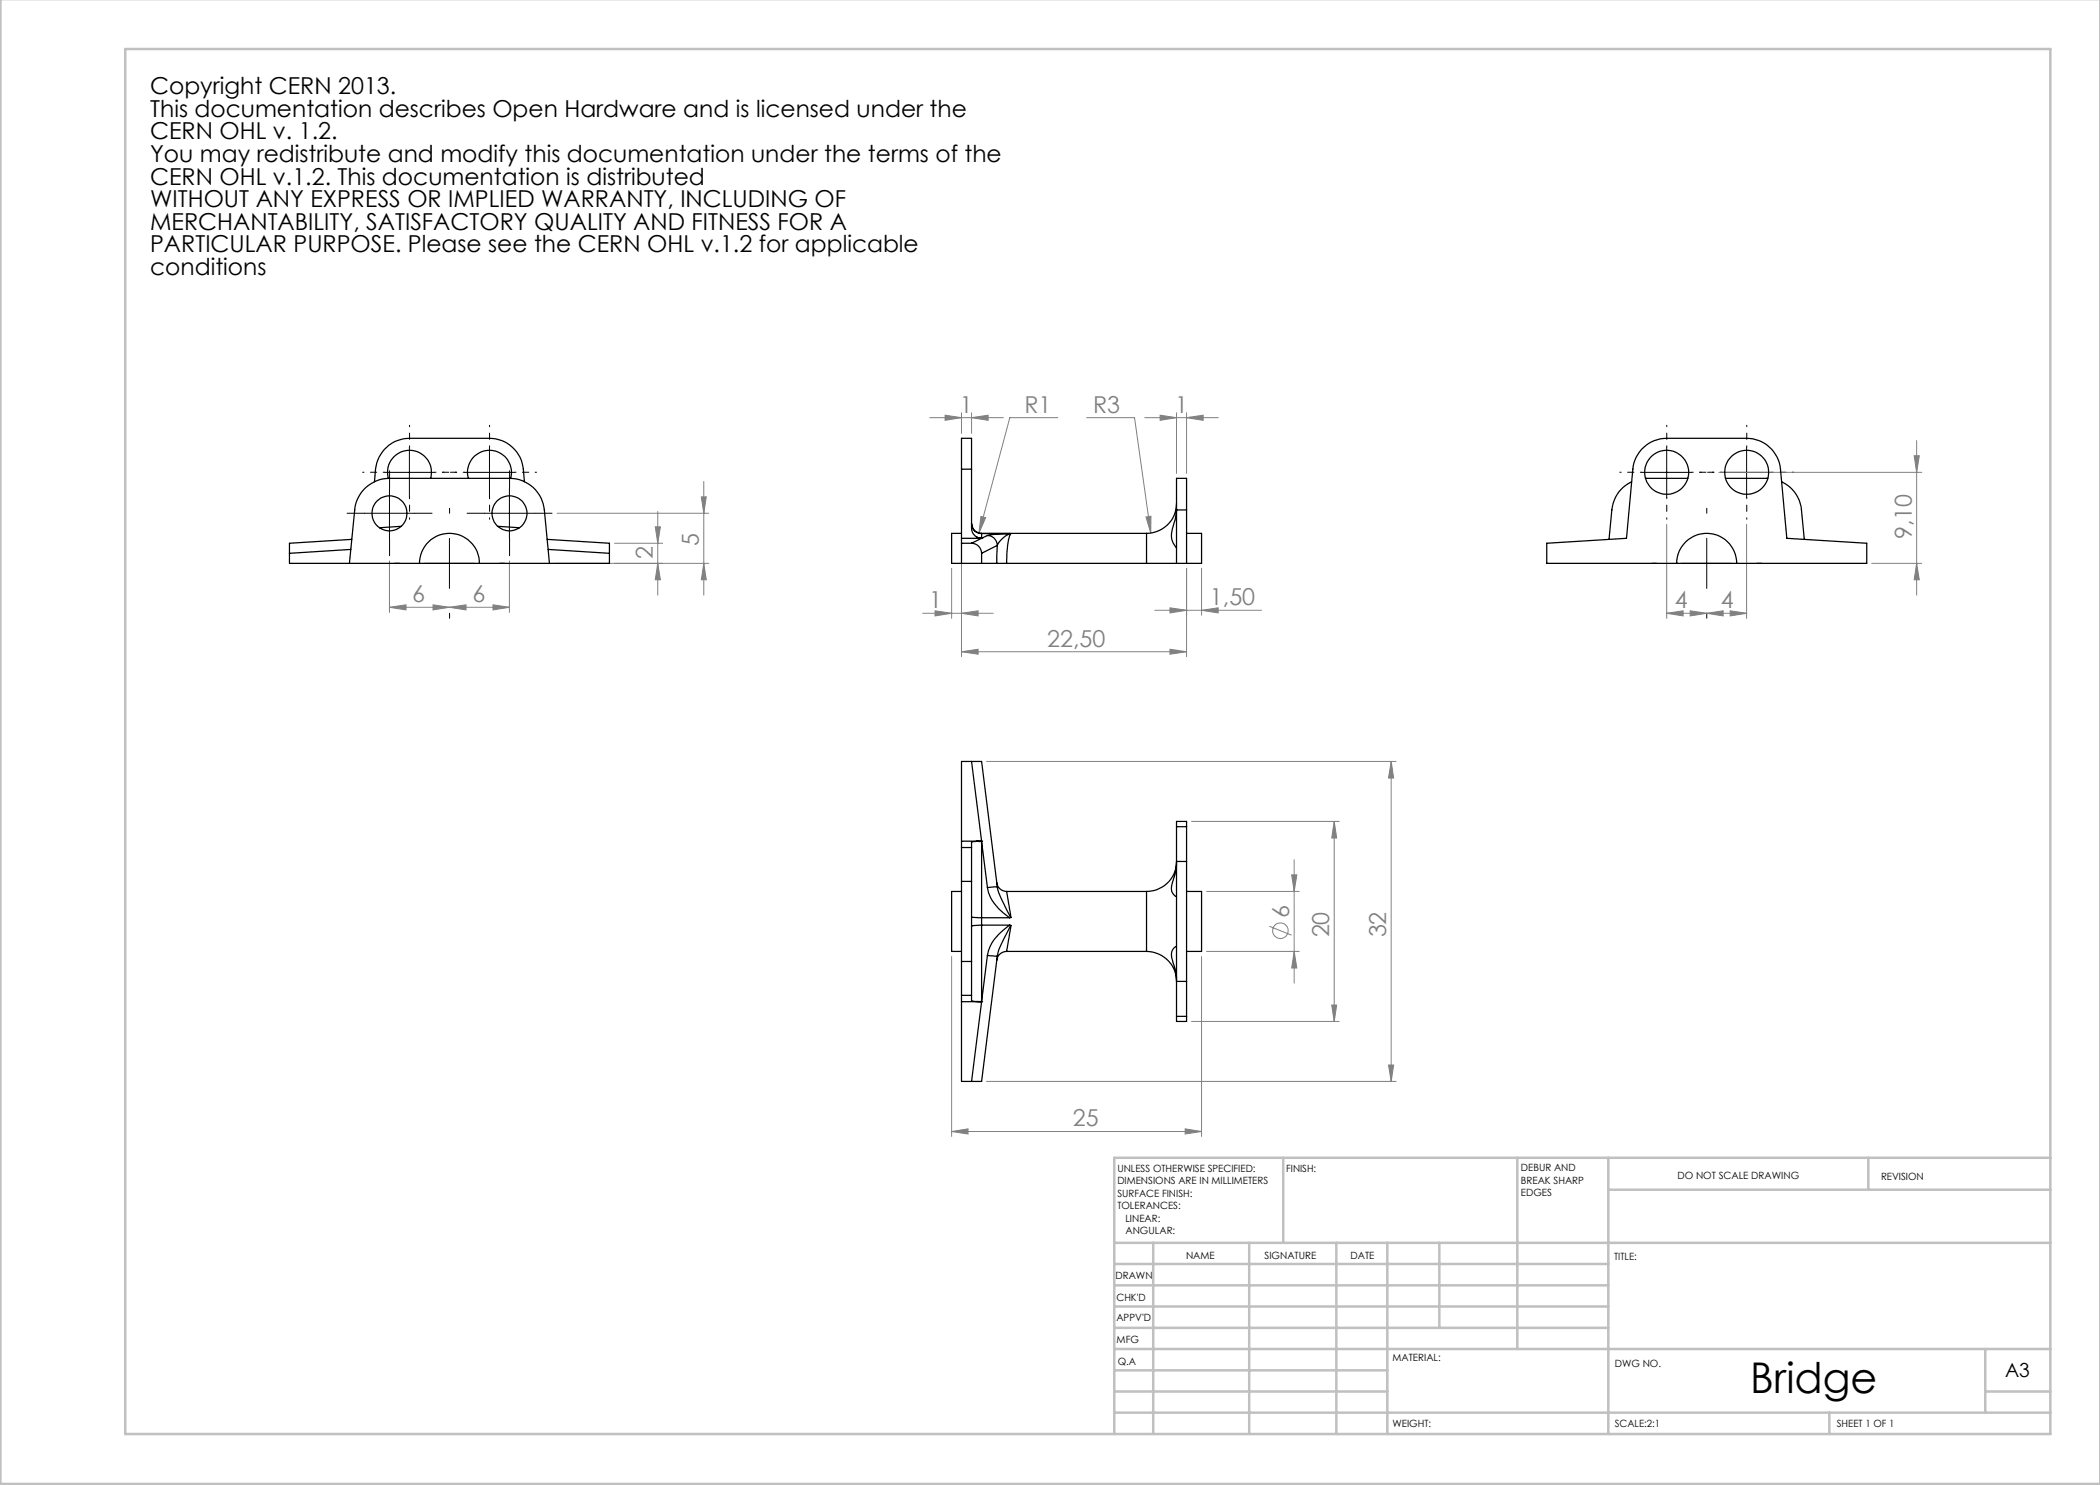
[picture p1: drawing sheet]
<svg xmlns="http://www.w3.org/2000/svg" width="420mm" height="297mm" viewBox="0 0 420 297" stroke-linecap="round" stroke-linejoin="round" font-family="sans-serif">
<g fill="none" stroke="#808080" stroke-width=".2">
<path d="M140.3 99.4h1l-.5 3.3zM140.8 96.3v22.7M185.9 83.5h14.8M189 83l3.3 .5-3.3 .6zM192.3 82.5v4.2M194.3 83.5l3.3-.5v1.1zM194.3 82.5v4.2M211.6 83.5h-9.6l-6.2 23.1M217.3 83.5h9.6l3.3 23.1M229 83.5h14.7M232 83l3.3 .5-3.3 .6zM235.3 82.5v12.2"/>
<path d="M237.3 83.5l3.3-.5v1.1zM237.3 82.5v12.2M343.7 94.5h40.7M382.8 91.2h1.1l-.6 3.3zM383.3 88.1v30.9M77.9 112.2v10.3M101.9 112.2v10.3M110.9 112.7h30.8M111.4 102.7h30.3M122.9 108.7h9.6M131.1 105.4h1l-.5 3.3zM131.6 102.3v16.7"/>
<path d="M131.6 112.7l.5 3.3h-1zM140.8 112.7l.5 3.3h-1zM190.3 113.7v10M192.3 108.7v22.6M196.2 103.3l.9 .2-1.3 3.1zM229.2 103.4l1-.1v3.3zM237.3 113.7v17.6M240.3 113.7v9.3M333.3 104.9v18.8M349.3 104.9v18.8M374.3 112.7h10.1M383.3 112.7l.6 3.3h-1.1z"/>
<path d="M77.9 121.5l3.3-.5v1zM77.9 121.5h24M86.6 121l3.3 .5-3.3 .5zM89.9 121.5l3.3-.5v1zM98.6 121l3.3 .5-3.3 .5zM184.5 122.7h14.1M187 122.2l3.3 .5-3.3 .5zM192.3 122.7l3.3-.5v1zM192.3 130.3l3.3-.4v.9zM192.3 130.3h45M231 122.1h21.3M234 121.6l3.3 .5-3.3 .5z"/>
<path d="M234 129.9l3.3 .4-3.3 .5zM240.3 122.1l3.3-.5v1zM333.3 122.7l3.3-.5v1zM333.3 122.7h16M338 122.2l3.3 .5-3.3 .5zM341.3 122.7l3.3-.5v1zM346 122.2l3.3 .5-3.3 .5zM197.3 152.3h81.9M278.2 152.3v64M278.2 152.3l.5 3.3h-1zM238.3 164.3h29.5M241.3 178.3h18.6"/>
<path d="M258.3 175h1.1l-.6 3.3zM258.8 171.9v24.7M266.8 164.3v40M266.8 164.3l.5 3.3h-1zM190.3 191.3v36M240.3 191.3v36M241.3 190.3h18.6M253.9 185.2l4.4 1.8M258.8 190.3l.6 3.3h-1.1zM197.3 216.3h81.9M238.3 204.3h29.5M266.3 201h1l-.5 3.3z"/>
<path d="M277.7 213h1l-.5 3.3zM190.3 226.3l3.3-.5v1zM190.3 226.3h50M237 225.8l3.3 .5-3.3 .5z"/>
<circle cx="256.1" cy="186.1" r="1.55"/>
</g>
<g fill="none" stroke="#000" stroke-width=".2" stroke-dasharray="15.2 1.3 1.3 1.3" stroke-dashoffset="14.9">
<path d="M76.9 94.5h-4.4M81.9 89.5v-4.4M81.9 99.5v4.4M86.9 94.5h4.4M92.9 94.5h-4.4M97.9 89.5v-4.4M97.9 99.5v4.4M102.9 94.5h4.4M328.4 94.5h-4.4M333.4 89.5v-4.4M333.4 99.5v4.4M338.4 94.5h4.4"/>
<path d="M344.4 94.5h-4.4M349.4 89.5v-4.4M349.4 99.5v4.4M354.4 94.5h4.4"/>
</g>
<g fill="none" stroke="#000" stroke-width=".2" stroke-dasharray="15.2 1.3 1.3 1.3">
<path d="M77.9 97.7v-3.5M101.9 97.7v-3.5M72.9 102.7h-3.5M77.9 107.7v3.5M79.9 112.7h-1M82.9 102.7h3.5M89.9 102.7v-1M96.9 102.7h-3.5M99.9 112.7h1M101.9 107.7v3.5M106.9 102.7h3.5M331.4 112.7h-1"/>
<path d="M341.4 102.7v-1M351.4 112.7h1M89.9 122.7v1M341.4 122.7v1"/>
</g>
<g fill="none" stroke="#000" stroke-width=".2">
<path d="M76.9 94.5h10M77.9 97.7v10M81.9 89.5v10M92.9 94.5h10M97.9 89.5v10M101.9 97.7v10M328.3 94.5h10M333.3 89.5v10M344.3 94.5h10M349.3 89.5v10M72.9 102.7h10M84.9 112.7h10"/>
<path d="M89.9 107.7v10M96.9 102.7h10M336.3 112.7h10M341.3 107.7v10"/>
</g>
<g fill="none" stroke="#c0c0c0" stroke-width=".5">
<path d="M.1 -.1v296.9h419.9M25 9.8h385.1v277h-385.1zM256.6 231.6v17M303.5 231.6v38.2M321.7 231.6v55.2M321.7 237.9h88.4M373.7 231.6v6.3M410.1 231.6h-187.3v55.2M222.8 248.6h187.3M222.8 257.1h98.9M222.8 252.8h98.9M230.6 248.6v38.2"/>
<path d="M249.8 248.6v38.2M267.3 248.6v38.2M277.5 248.6v38.2M287.9 248.6v17M222.8 265.6h98.9M222.8 261.3h98.9M222.8 278.3h54.7M222.8 274.1h54.7M222.8 269.8h187.3M397.1 278.3h13M397.1 269.8v12.7M222.8 282.5h187.3"/>
<path d="M365.9 282.5v4.3"/>
</g>
<g fill="#808080">
<path d="M187 122.2l3.3 .5-3.3 .5zM192.3 122.7l3.3-.5v1zM234 121.6l3.3 .5-3.3 .5zM240.3 122.1l3.3-.5v1zM192.3 130.3l3.3-.4v.9zM234 129.9l3.3 .4-3.3 .5zM189 83l3.3 .5-3.3 .6zM194.3 83.5l3.3-.5v1.1zM232 83l3.3 .5-3.3 .6zM237.3 83.5l3.3-.5v1.1zM229.2 103.4l1 3.2v-3.3zM196.2 103.3l-.4 3.3 1.3-3.1zM190.3 226.3l3.3-.5v1zM237 225.8l3.3 .5-3.3 .5zM341.3 122.7l3.3-.5v1zM346 122.2l3.3 .5-3.3 .5zM333.3 122.7l3.3-.5v1zM338 122.2l3.3 .5-3.3 .5zM89.9 121.5l3.3-.5v1zM98.6 121l3.3 .5-3.3 .5zM77.9 121.5l3.3-.5v1zM86.6 121l3.3 .5-3.3 .5z"/>
<path d="M266.3 201h1l-.5 3.3zM266.8 164.3l.5 3.3h-1z"/>
<path d="M383.3 112.7l.6 3.3h-1.1zM382.8 91.2h1.1l-.6 3.3zM140.8 112.7l.5 3.3h-1zM140.3 99.4h1l-.5 3.3z"/>
<path d="M258.3 175h1.1l-.6 3.3zM258.8 190.3l.6 3.3h-1.1zM131.1 105.4h1l-.5 3.3zM131.6 112.7l.5 3.3h-1z"/>
<path d="M278.2 152.3l.5 3.3h-1zM277.7 213h1l-.5 3.3z"/>
</g>
<g fill="none" stroke="#000" stroke-width=".25">
<path d="M74.9 96.3a12.5 12.5 0 0 1 .7-4.3 6.8 6.8 0 0 1 6.3-4.3h16a6.8 6.8 0 0 1 6.8 6.1l.2 2.5M77.6 95.7a4.4 4.4 0 0 1 4.3-5.6 4.4 4.4 0 0 1 4.2 5.6M93.7 95.7a4.4 4.4 0 0 1 4.2-5.6 4.4 4.4 0 0 1 4.2 5.6M192.3 93.8v-6.1h2v6.1M192.3 93.8v18.9M192.3 93.8h2M194.3 93.8v11.9l.3 1 .7 .7M326.3 96.3a6.9 6.9 0 0 0-3.9 5.7l-.6 5.9M329.1 95.7h8.5M345.1 95.7h8.5M356.3 96.3a6.9 6.9 0 0 1 4 5.7l.6 5.9M57.9 110.7v2h64v-2"/>
<path d="M69.9 112.7l1-10.7a7 7 0 0 1 7-6.3h24a7 7 0 0 1 7 6.3l1 10.7M70.2 109.9l-12.3 .8M70.3 107.9l-12.4 .8v2M80.2 105.3l-4.3 .2M83.9 112.7a6 6 0 0 1 6-6 6 6 0 0 1 6 6M99.6 105.3l4.3 .2M109.4 107.9l12.5 .8v2M109.6 109.9l12.3 .8M192.3 106.7h-2v6h9.1M192.3 108.7h2M192.3 107.7h4M194.3 104.7a1.97 1.97 0 0 0 2 2"/>
<path d="M194.3 108.7a2.03 2.03 0 0 1 2 2M194.3 104.7a2 2 0 0 0 2 2M195.3 107.4l1 .3M196.3 107.7h.1M196.3 106.7h.1M196.3 107.7l-2 1M196.3 106.7v1M196.3 110.7v2M197.5 107.1a1.97 1.97 0 0 1 2 2M197.5 107.1l-1.2 .6M199.4 112.7h1.9M199.5 109.1l-.1 3.6"/>
<path d="M199.5 109.1l-3.2 1.6M201.3 112.7h28M202.2 106.7l-3.4 .2-1.3 .2M202.2 106.7a4.1 4.1 0 0 0-2.7 2.4M202.2 106.7l-.1 .2a13.9 13.9 0 0 0-.8 5.8M229.3 112.7h6M229.3 106.7v6M229.3 106.7h-33M235.3 100.7a6 6 0 0 1-6 6M235.3 102v-6.3h2v6.3M235.3 101.8a15.6 15.6 0 0 1-.9 4.5 3.9 3.9 0 0 0 .9 3.4M235.3 102h2"/>
<path d="M235.3 102v10.7M237.3 106.7h3v6h-5M237.3 102v10.7M309.4 108.7l15.9-1 1.3-13.9a6.8 6.8 0 0 1 6.7-6.1h16a6.8 6.8 0 0 1 6.8 6.1l1.3 13.9 15.9 1v4h-63.9zM335.4 112.7a6 6 0 0 1 5.9-6 6 6 0 0 1 6 6M194.3 152.3h2l3.2 25.1M194.3 152.3h-2v17.2M194.3 152.3l2 15.9M192.3 169.5v6.8M192.3 178.3h-2v12h2M192.3 176.3v16M192.3 169.5h2"/>
<path d="M192.3 176.3h2M192.3 168.2h4M194.3 169.5v6.8M194.3 176.3v16M195.3 168.3l-1 .1v1.1M195.3 168.3h1l1.2 9.2M196.3 168.2l-1 .1M196.3 168.2h.1M196.3 168.2v15.3M197.5 177.5a9.2 9.2 0 0 0 4.5 6M199.4 176.5a2 2 0 0 0 1.9 1.8M199.5 177.4l-2 .1"/>
<path d="M199.5 177.4a21.5 21.5 0 0 0 2.4 5.6l.3 .5M201.3 178.3l.9 5.2M201.3 178.3h28M229.3 178.3v12M235.3 165.3v7M235.3 172.3a5.9 5.9 0 0 1-6 6M235.3 172.7a17 17 0 0 1-1 4.5 1.63 1.63 0 0 0 1 2.1v-.1M235.3 165.3v-1h2v1M235.3 172.3v24M235.3 172.3h2M235.3 165.3h2M237.3 165.3v7"/>
<path d="M237.3 178.3h3v12h-3M237.3 172.3v24M192.3 192.3v6.8M192.3 199.1v17.2h2M192.3 192.3h2M192.3 199.1h2M194.3 192.3v6.8M194.3 199.1v1.1l1 .1M194.3 183.4l2 .1M196.3 183.5v1.5M196.3 185l-2 .2M196.3 185v15.3"/>
<path d="M196.3 183.5h5.7M196.3 185h5.7M197.5 191.1l2 .1M197.5 191.1l-3.2 25.2M199.5 191.2l-3.2 25.1h-2M201.3 190.3a2 2 0 0 0-1.9 1.7M201.3 190.3h28M202 185a9.9 9.9 0 0 0-4.5 6.1M202 185l.2 .1M202.2 183.5h-.2M202.2 185.1a21.5 21.5 0 0 0-2.6 5.4l-.1 .7M202.2 185.1l-.9 5.2"/>
<path d="M229.3 190.3a6 6 0 0 1 6 6M235.3 196.3v7M235.3 189.3a1.77 1.77 0 0 0-.9 2.3l.1 .6a10.4 10.4 0 0 1 .8 3.7M235.3 196.3h2M237.3 196.3v7M192.3 200.3h4M195.3 200.3h1M196.3 200.3h.1M235.3 203.3v1h2v-1M235.3 203.3h2"/>
<circle cx="333.3" cy="94.5" r="4.4"/>
<circle cx="349.3" cy="94.5" r="4.4"/>
<circle cx="77.9" cy="102.7" r="3.5"/>
<circle cx="101.9" cy="102.7" r="3.5"/>
</g>
<text font-size="8.5" x="350" y="278.5">Bridge</text>
<g font-size="4.7">
<text x="30" y="18.8">Copyright CERN 2013.</text>
<text x="30" y="23.3">This documentation describes Open Hardware and is licensed under the</text>
<text x="30" y="27.9">CERN OHL v. 1.2.</text>
<text x="30" y="32.4">You may redistribute and modify this documentation under the terms of the</text>
<text x="30" y="36.9">CERN OHL v.1.2. This documentation is distributed</text>
<text x="30" y="41.4">WITHOUT ANY EXPRESS OR IMPLIED WARRANTY, INCLUDING OF</text>
<text x="30" y="46">MERCHANTABILITY, SATISFACTORY QUALITY AND FITNESS FOR A</text>
<text x="30" y="50.5">PARTICULAR PURPOSE. Please see the CERN OHL v.1.2 for applicable</text>
<text x="30" y="55">conditions</text>
</g>
<g font-size="4.7" fill="#808080">
<text x="192" y="82.5">1</text>
<text x="204.9" y="82.5">R1</text>
<text x="218.6" y="82.5">R3</text>
<text x="235" y="82.5">1</text>
<text x="382.3" y="107.8" transform="rotate(-90 382.3 107.8)">9,10</text>
<text x="130.6" y="111.9" transform="rotate(-90 130.6 111.9)">2</text>
<text x="139.8" y="109.3" transform="rotate(-90 139.8 109.3)">5</text>
<text x="82.4" y="120.4">6</text>
<text x="94.5" y="120.4">6</text>
<text x="185.8" y="121.6">1</text>
<text x="242" y="121">1,50</text>
<text x="334.9" y="121.6">4</text>
<text x="344.2" y="121.6">4</text>
<text x="209.4" y="129.3">22,50</text>
<text x="257.8" y="183.6" transform="rotate(-90 257.8 183.6)">6</text>
<text x="265.8" y="187.5" transform="rotate(-90 265.8 187.5)">20</text>
<text x="277.2" y="187.5" transform="rotate(-90 277.2 187.5)">32</text>
<text x="214.6" y="225.3">25</text>
</g>
<text font-size="3.9" x="401" y="275.4">A3</text>
<g font-size="2">
<text x="223.5" y="234.4">UNLESS OTHERWISE SPECIFIED:</text>
<text x="223.5" y="236.9">DIMENSIONS ARE IN MILLIMETERS</text>
<text x="223.5" y="239.4">SURFACE FINISH:</text>
<text x="257.2" y="234.4">FINISH:</text>
<text x="304.2" y="234.3">DEBUR AND</text>
<text x="304.2" y="236.8">BREAK SHARP</text>
<text x="304.2" y="239.3">EDGES</text>
<text x="335.5" y="235.8">DO NOT SCALE DRAWING</text>
<text x="376.2" y="236">REVISION</text>
<text x="223.5" y="241.9">TOLERANCES:</text>
<text x="225.1" y="244.4">LINEAR:</text>
<text x="225.1" y="246.9">ANGULAR:</text>
<text x="237.2" y="251.8">NAME</text>
<text x="252.9" y="251.7">SIGNATURE</text>
<text x="270.1" y="251.7">DATE</text>
<text x="223.1" y="255.9">DRAWN</text>
<text x="322.8" y="252">TITLE:</text>
<text x="223.3" y="260.1">CHK'D</text>
<text x="223.3" y="264.2">APPV'D</text>
<text x="223.3" y="268.6">MFG</text>
<text x="223.5" y="272.9">Q.A</text>
<text x="278.5" y="272.3">MATERIAL:</text>
<text x="323" y="273.4">DWG NO.</text>
<text x="278.5" y="285.3">WEIGHT:</text>
<text x="323" y="285.4">SCALE:2:1</text>
<text x="367.4" y="285.4">SHEET 1 OF 1</text>
</g>
</svg>
